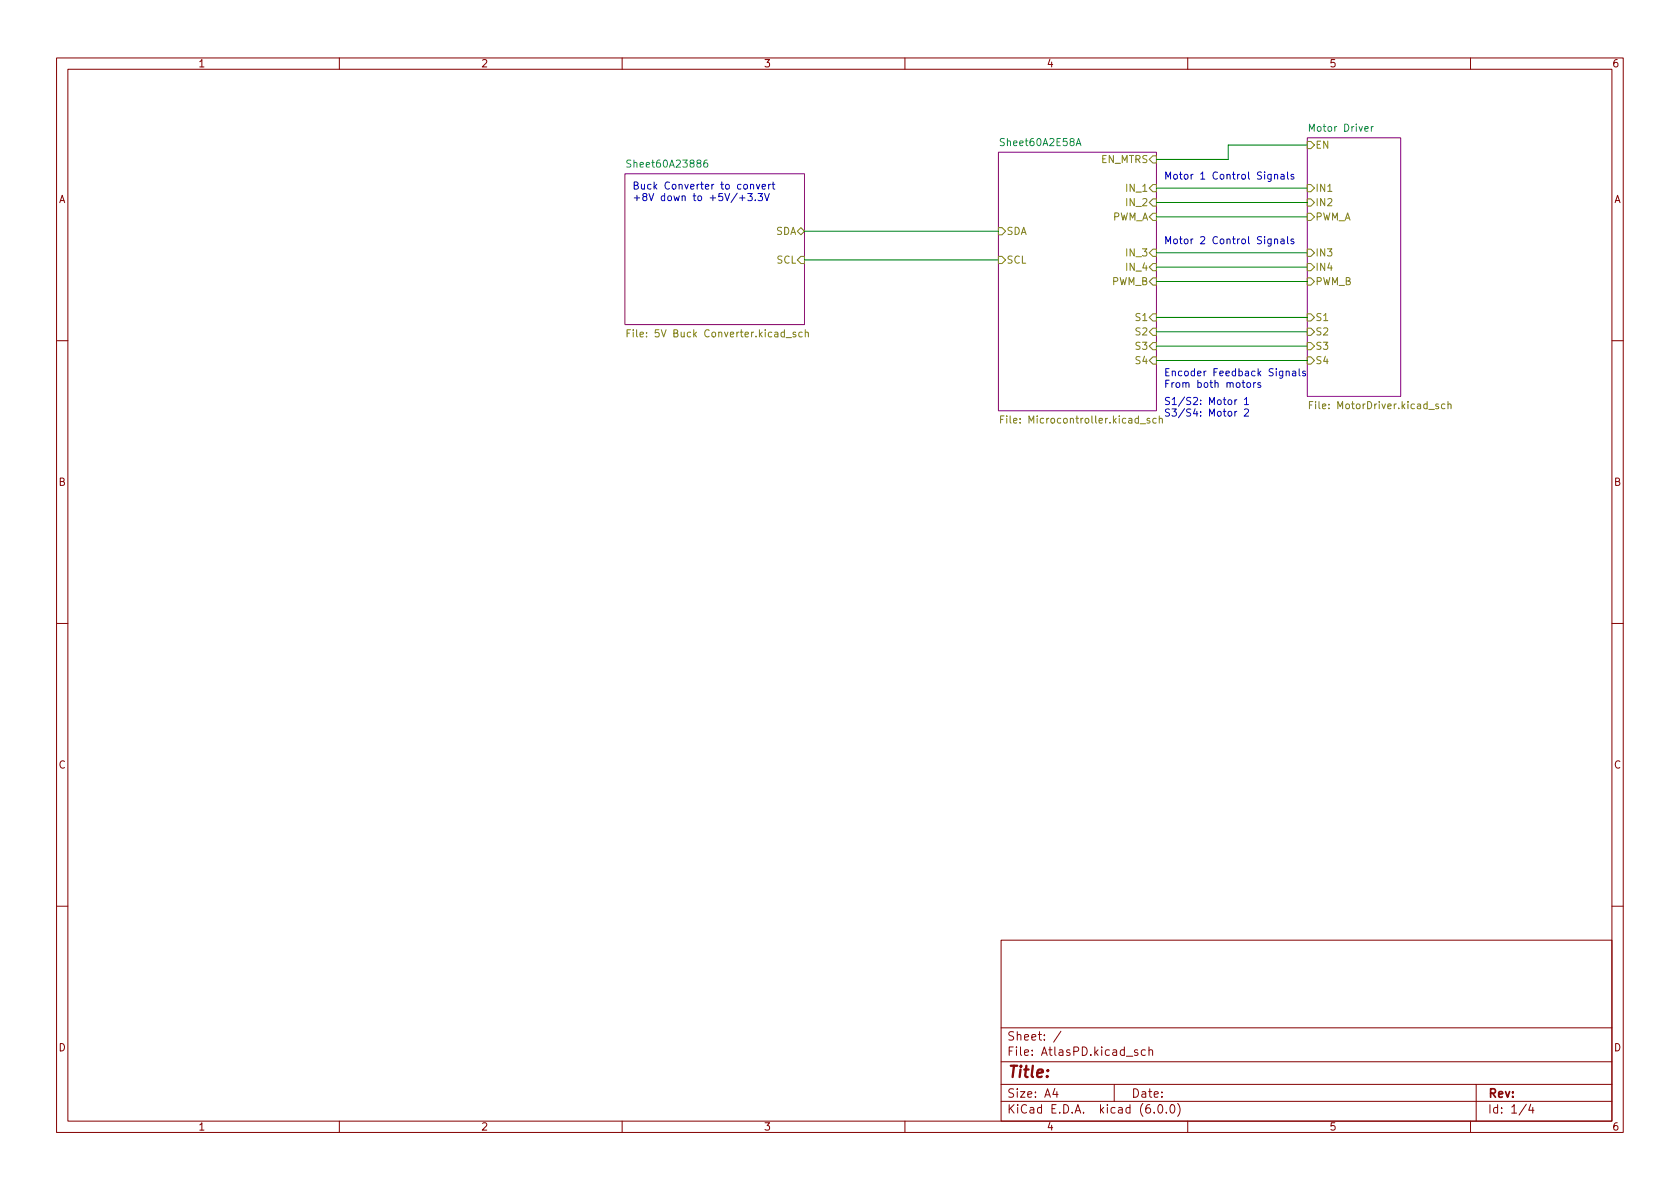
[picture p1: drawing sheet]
<svg xmlns="http://www.w3.org/2000/svg" width="297mm" height="210mm" viewBox="0 0 297 210" stroke-linecap="round" stroke-linejoin="round" font-family="sans-serif">
<g fill="none" stroke="#840000" stroke-width=".18">
<path d="M10 10.2h277v190.1h-277zM12 12.2h273v186.1h-273zM60 10.2v2M110 10.2v2M160 10.2v2M210 10.2v2M260 10.2v2M10 60.2h2M285 60.2h2M10 110.2h2M285 110.2h2M10 160.2h2"/>
<path d="M177 166.3h108v32h-108zM285 160.2h2M60 198.3v2M110 198.3v2M160 198.3v2M177 194.8h108M177 191.8h108M177 187.8h108M177 181.8h108M186.5 192.5l-.4 1h1M186.9 193v1M187.6 182.4l-1.3 1.9"/>
<path d="M197 191.8v3M201.1 185.7l-.3-.1-.2 .2v.3l.5 .1v.4h-.5M202.5 185.7l-.4-.1-.3 .3v.4l.1 .3h.6M203.1 185.8l.3-.2 .3 .1 .1 .9M203.1 185.1v1.5M204.1 196.7v.1M204.9 195.4l.2-.1a.81 .81 0 0 1 .6 .7 .81 .81 0 0 1-.3 .8h-.2a.81 .81 0 0 1-.6-.6 .81 .81 0 0 1 .3-.8zM206.2 196.7v.1M207.1 195.4l.1-.1a.81 .81 0 0 1 .6 .7 .81 .81 0 0 1-.3 .8h-.1a.81 .81 0 0 1-.6-.6 .81 .81 0 0 1 .3-.8zM208.2 195.1a1.72 1.72 0 0 1 0 2.3M210 198.3v2M260 198.3v2"/>
<path d="M261 191.8v6.5M269.9 195.3l-1.3 1.9M270.6 195.3l-.3 1h.9M271 195.8v1"/>
</g>
<g fill="#fff" stroke="#fff" stroke-width=".18">
<path d="M231.1 24.4h16.5v45.7h-16.5z"/>
<path d="M110.5 30.7h31.7v26.7h-31.7z"/>
<path d="M176.5 26.9h28v45.7h-28z"/>
</g>
<path d="M110.5 30.7h31.7v26.7h-31.7zM176.5 26.9h28v45.7h-28zM231.1 24.4h16.5v45.7h-16.5z" fill="none" stroke="#840084" stroke-width=".18"/>
<g fill="none" stroke="#848400" stroke-width=".18">
<path d="M203.8 32.6h.7v1.3h-.7l-.6-.6zM203.8 35.2h.7v1.2h-.7l-.6-.6zM203.8 37.7h.7v1.3h-.7l-.6-.7zM203.8 27.6h.7v1.2h-.7l-.6-.6zM231.1 32.6h.7l.6 .7-.6 .6h-.7zM231.1 35.2h.7l.6 .6-.6 .6h-.7zM231.1 37.7h.7l.6 .6-.6 .7h-.7zM231.1 25h.7l.6 .6-.6 .7h-.7zM110.9 58.9h.4M111.5 58.3h-.6v1.3M112 58.3v.1M139 59.7h1"/>
<path d="M140.7 58.8l-.3-.1-.2 .2 .1 .2 .4 .1v.3h-.5M141 40.9l.6-.6 .6 .6-.6 .6zM141.6 45.3h.6v1.3h-.6l-.6-.6zM141.8 58.8l-.3-.1-.3 .3 .2 .5h.4M142.4 58.9l.2-.2 .3 .1v.8M142.4 58.3v1.3M176.5 45.3h.7l.6 .7-.6 .6h-.7zM176.5 40.3h.7l.6 .6-.6 .6h-.7zM203.8 44.1h.7v1.2h-.7l-.6-.6zM203.8 46.6h.7v1.3h-.7l-.6-.7zM203.8 49.1h.7v1.3h-.7l-.6-.6zM203.8 55.5h.7v1.3h-.7l-.6-.7z"/>
<path d="M203.8 58h.7v1.3h-.7l-.6-.6zM231.1 55.5h.7l.6 .6-.6 .7h-.7zM231.1 58h.7l.6 .7-.6 .6h-.7zM231.1 44.1h.7l.6 .6-.6 .6h-.7zM231.1 46.6h.7l.6 .6-.6 .7h-.7zM231.1 49.1h.7l.6 .7-.6 .6h-.7zM176.9 74.2h.4M177.5 73.5h-.6v1.3M201.6 74.9h1M203.3 74h-.3l-.2 .2 .1 .1 .4 .2v.3h-.5M203.8 60.6h.7v1.2h-.7l-.6-.6zM203.8 63.1h.7v1.3h-.7l-.6-.7z"/>
<path d="M204.4 74h-.3l-.3 .2 .1 .6h.5M205 74.1l.2-.1h.3v.8M205 73.5v1.3M231.1 60.6h.7l.6 .6-.6 .6h-.7zM231.1 63.1h.7l.6 .6-.6 .7h-.7zM231.5 71.6h.4M232.1 71h-.6v1.3M254.3 71.5l-.3-.1-.2 .2 .1 .2 .4 .1v.3h-.5M255.5 71.5l-.4-.1-.2 .3 .1 .5h.5M256 71.6l.2-.2 .3 .1 .1 .8M256 71v1.3"/>
</g>
<path d="M111.5 28.4l-.4-.1-.2 .1v.4l.5 .2 .1 .3-.2 .3-.5-.1M125 28.3l-.3 .1a.85 .85 0 0 0 0 1.2l.4-.2v-.4l-.2-.2h-.4l-.1 .2M190.3 25.8l.4-1.3 .4 1.3M190.4 25.4h.6M242.5 22.4v.8M242.8 22.4l-.3 .2" fill="none" stroke="#008484" stroke-width=".18"/>
<g fill="none" stroke="#0000c2" stroke-width=".18">
<path d="M130.8 35h.9M131.2 34.5v1M132.2 34.2h.8l-.4 .5 .3 .1v.6l-.1 .1-.6-.1M132.7 32.7l.2-.1 .3 .1v.7M133.5 35.4v.1M133.7 32.6l.3 .8 .3-.8M134 34.2h.8l-.4 .5 .4 .1v.6l-.2 .1-.6-.1M134.8 33l.6-.1-.1-.2-.4-.1-.1 .2v.6h.5M135.2 34.2l.4 1.3 .4-1.3M135.9 32.6v.8M136.3 32.6l-.4 .2M136.5 32.6h.5"/>
<path d="M136.7 32.2v1.1l.3 .1M225.4 31l.1-.2 .3 .1 .1 .8M225.4 30.8v.9M226.5 30.9h.5v.8M227 31.1l-.4 .1-.2 .2 .2 .3 .4-.1M227.6 30.4v1.1l.2 .2M228.7 30.9l-.3-.1-.1 .2v.2l.4 .1v.3h-.4M225.4 42.4l.1-.1h.3l.1 .8M225.4 42.3v.8M226.5 42.3h.5v.8M227 42.6h-.4l-.2 .2 .2 .3 .4-.1M227.6 41.8v1.1l.2 .2"/>
<path d="M228.7 42.3h-.3l-.1 .1v.2l.4 .1v.3h-.4M218.3 70.7v.8M218.3 72.7v.9M218.7 70.7l-.4 .2M218.7 72.7l-.4 .3M220 70.6l.4-.3v1.2M220 72.4l.5-.1 .3 .4-.8 .9h.8M220 71.5h.8M220.6 67.7h.3l.2 .2v.4l-.2 .2-.3-.1-.1-.1zM221.7 67.7v.8M222 67.7l-.3 .2M222.9 67.7h-.3l-.2 .1v.2l.5 .1v.3h-.5"/>
<path d="M227.4 65.7l.2-.1 .3 .1 .1 .8M228.6 65.7h.4l.1 .8M229.1 65.9l-.4 .1-.2 .2 .2 .3 .4-.1M229.7 65.2v1.1l.2 .2M230.8 65.7l-.3-.1-.2 .2 .1 .2 .4 .1v.3h-.5"/>
</g>
<g fill="none" stroke="#008400" stroke-width=".18">
<path d="M204.5 35.8h26.6M204.5 38.3h26.6M204.5 33.3h26.6M231.1 25.6h-13.9v2.6h-12.7M142.2 46h34.3M142.2 40.9h34.3M204.5 56.1h26.6M204.5 58.7h26.6M204.5 44.7h26.6M204.5 49.8h26.6M204.5 47.2h26.6M204.5 63.7h26.6"/>
<path d="M204.5 61.2h26.6"/>
</g>
<text font-size="2.8" fill="#840000" x="178" y="190.6">Title:</text>
<g font-size="2.1" fill="#840000">
<text x="178" y="184">Sheet: /</text>
<text x="178" y="186.7">File: AtlasPD.kicad_sch</text>
<text x="178" y="196.9">KiCad E.D.A. kicad (6.0.0)</text>
<text x="178" y="194.1">Size: A4</text>
<text x="200" y="194.1">Date:</text>
<text x="263" y="194.1">Rev:</text>
<text x="263" y="196.9">Id: 1/4</text>
</g>
<g font-size="1.8" fill="#840000">
<text x="35" y="11.9">1</text>
<text x="85" y="11.9">2</text>
<text x="135" y="11.9">3</text>
<text x="185" y="11.9">4</text>
<text x="235" y="11.9">5</text>
<text x="285" y="11.9">6</text>
<text x="10.3" y="35.9">A</text>
<text x="285.3" y="35.9">A</text>
<text x="10.3" y="85.9">B</text>
<text x="285.3" y="85.9">B</text>
<text x="10.3" y="135.9">C</text>
<text x="285.3" y="135.9">C</text>
<text x="10.3" y="185.9">D</text>
<text x="285.3" y="185.9">D</text>
<text x="35" y="199.9">1</text>
<text x="85" y="199.9">2</text>
<text x="135" y="199.9">3</text>
<text x="185" y="199.9">4</text>
<text x="235" y="199.9">5</text>
<text x="285" y="199.9">6</text>
</g>
<g font-size="1.8" fill="#008484">
<text x="231.8" y="23.3">Motor Driver</text>
<text x="111.5" y="29.6">Sheet60A23886</text>
<text x="177.2" y="25.8">Sheet60A2E58A</text>
</g>
<g font-size="1.8" fill="#848400">
<text x="194.6" y="28.8">EN_MTRS</text>
<text x="232.5" y="26.3">EN</text>
<text x="199.4" y="33.9">IN_1</text>
<text x="232.5" y="33.9">IN1</text>
<text x="137.1" y="41.5">SDA</text>
<text x="177.9" y="41.5">SDA</text>
<text x="196.5" y="39">PWM_A</text>
<text x="199.4" y="36.4">IN_2</text>
<text x="232.5" y="36.4">IN2</text>
<text x="232.5" y="39">PWM_A</text>
<text x="137.3" y="46.6">SCL</text>
<text x="177.9" y="46.6">SCL</text>
<text x="199.4" y="45.3">IN_3</text>
<text x="199.4" y="47.9">IN_4</text>
<text x="232.5" y="45.3">IN3</text>
<text x="232.5" y="47.9">IN4</text>
<text x="196.5" y="50.4">PWM_B</text>
<text x="232.5" y="50.4">PWM_B</text>
<text x="112.4" y="59.6">File: 5V Buck Converter.kicad_sch</text>
<text x="200.9" y="56.8">S1</text>
<text x="200.9" y="59.3">S2</text>
<text x="232.5" y="56.8">S1</text>
<text x="232.5" y="59.3">S2</text>
<text x="200.9" y="61.8">S3</text>
<text x="200.9" y="64.4">S4</text>
<text x="232.5" y="61.8">S3</text>
<text x="232.5" y="64.4">S4</text>
<text x="178.2" y="74.9">File: Microcontroller.kicad_sch</text>
<text x="232.4" y="72.3">File: MotorDriver.kicad_sch</text>
</g>
<g font-size="1.8" fill="#0000c2">
<text x="111.8" y="33.5">Buck Converter to convert</text>
<text x="111.8" y="35.5">+8V down to +5V/+3.3V</text>
<text x="205.7" y="31.7">Motor 1 Control Signals</text>
<text x="205.7" y="43.2">Motor 2 Control Signals</text>
<text x="205.7" y="71.6">S1/S2: Motor 1</text>
<text x="205.7" y="66.5">Encoder Feedback Signals</text>
<text x="205.7" y="68.6">From both motors</text>
<text x="205.7" y="73.6">S3/S4: Motor 2</text>
</g>
</svg>
